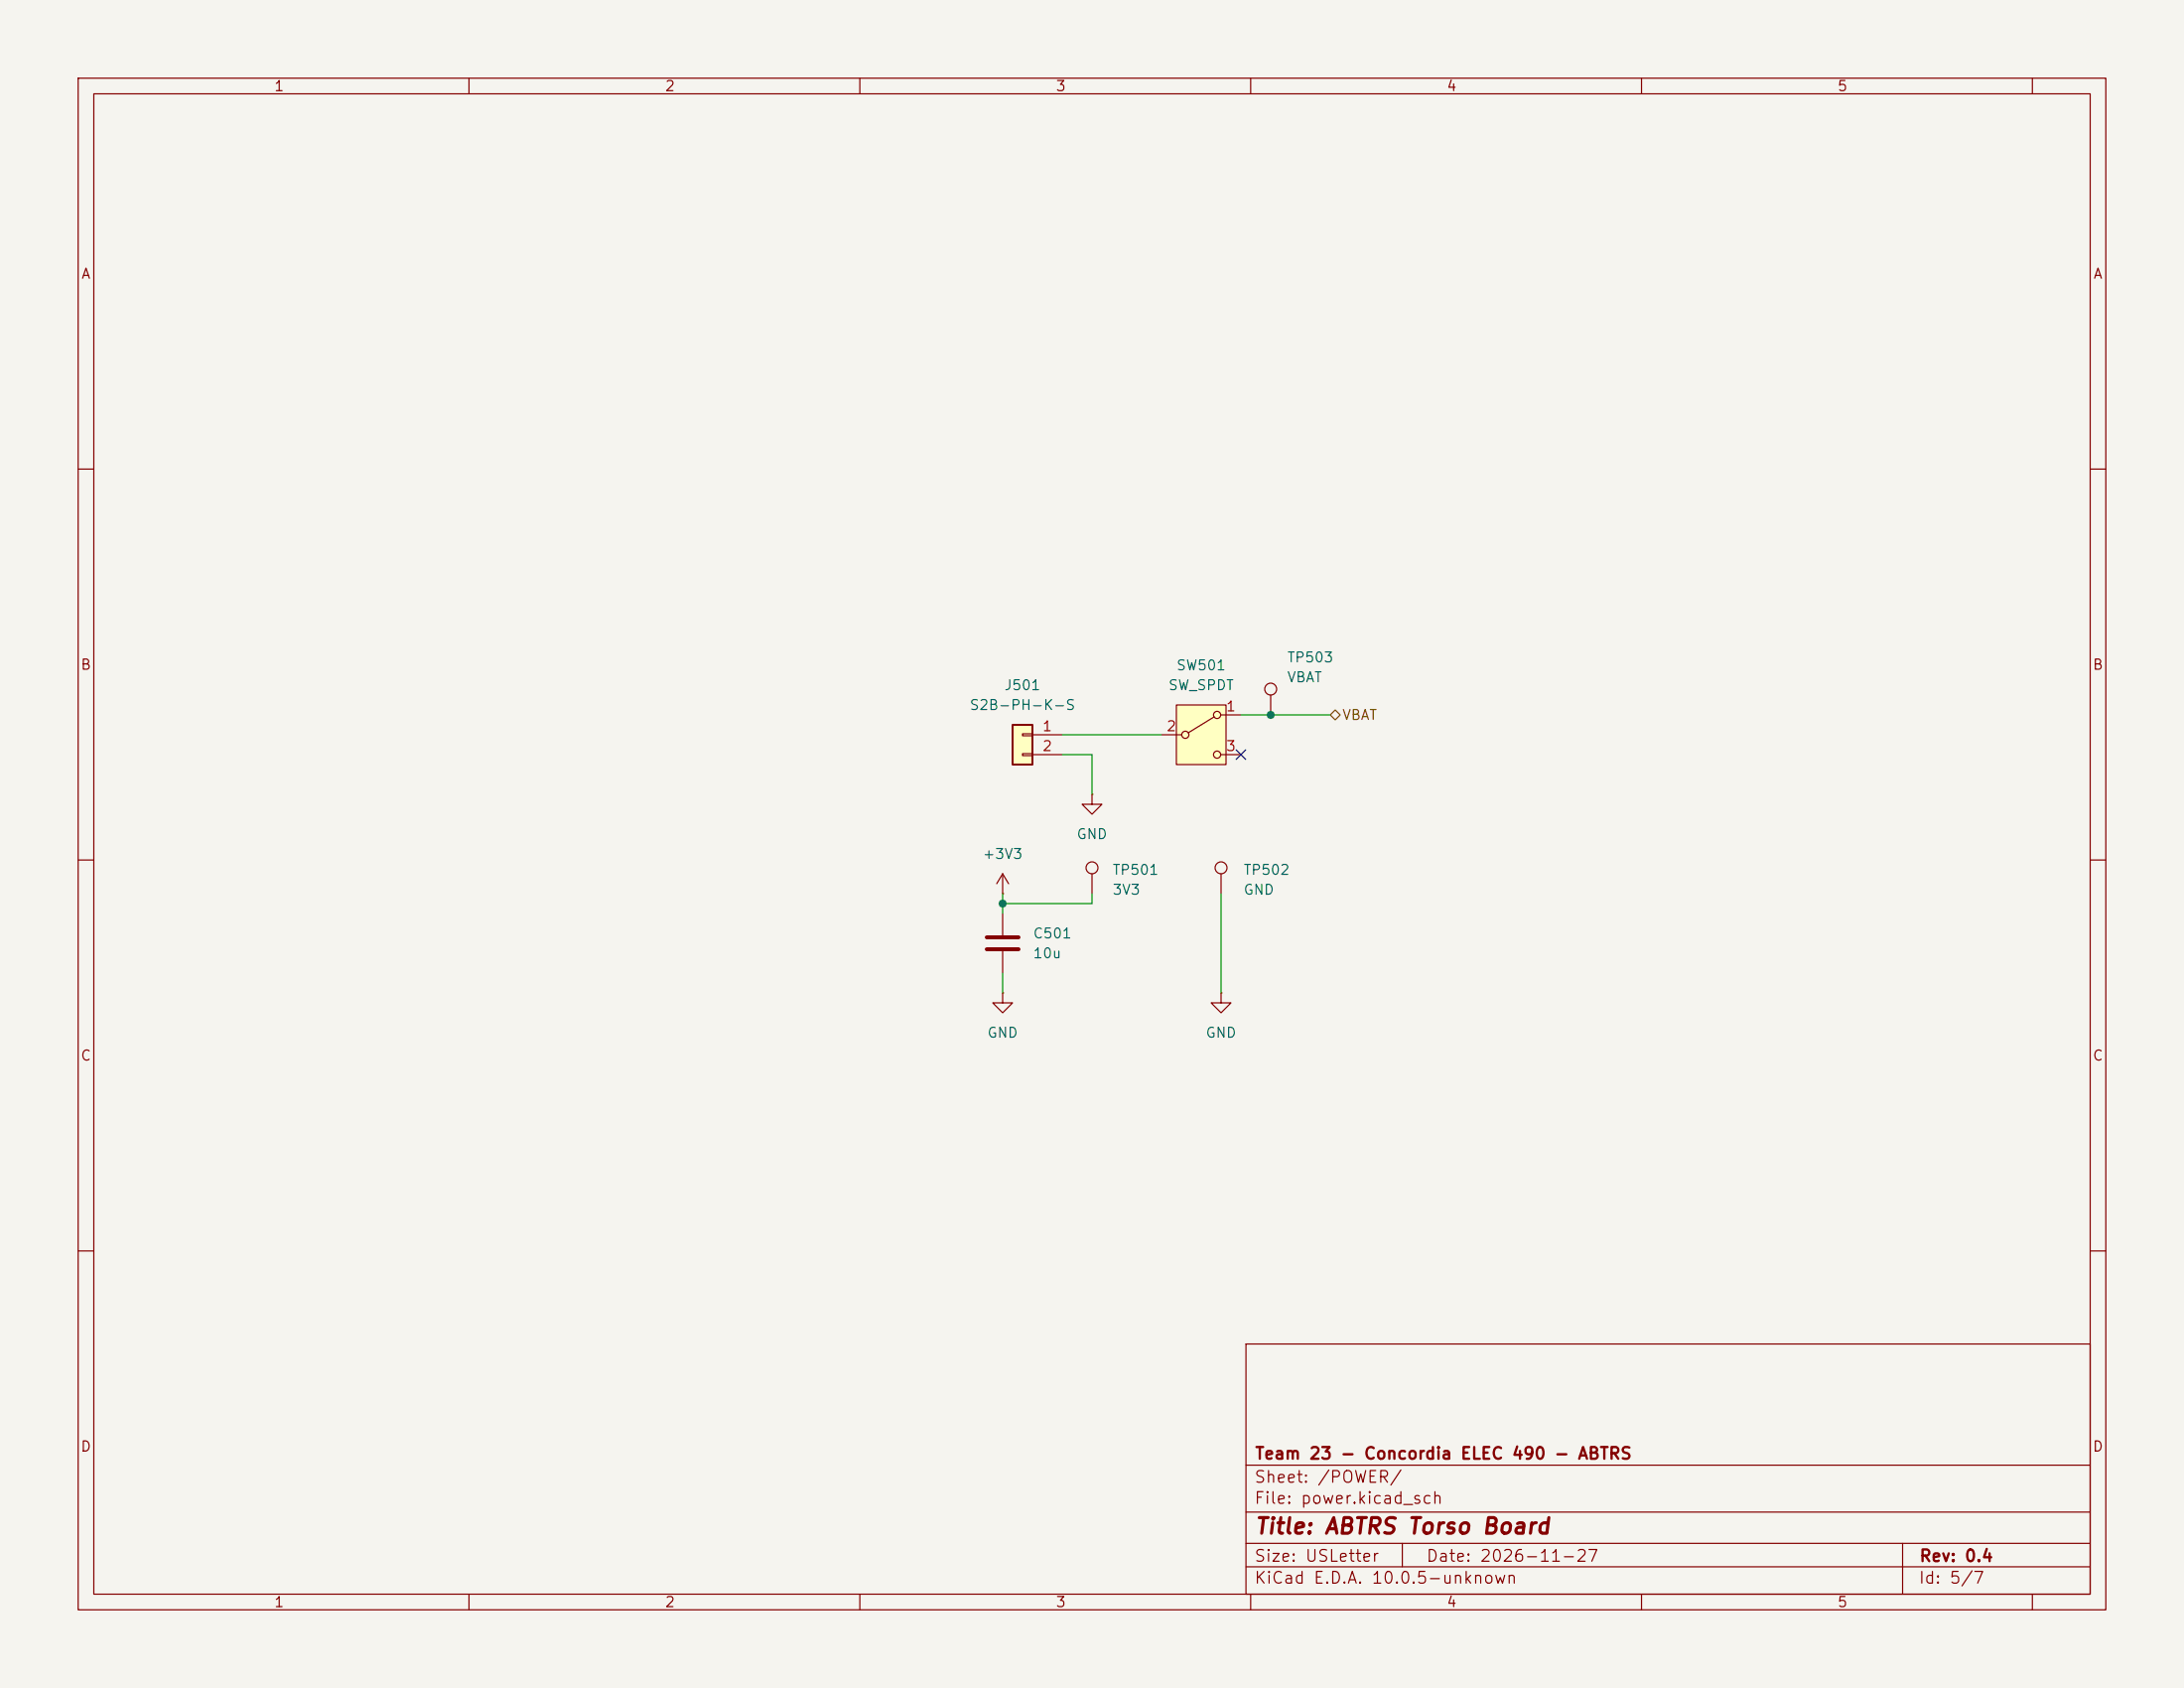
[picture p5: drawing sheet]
(kicad_sch
 (version 20260306)
 (generator "eeschema")
 (generator_version "10.0")
 (paper "USLetter")
 (title_block
  (title "ABTRS Torso Board")
  (date "2026-11-27")
  (rev "0.4")
  (company "Team 23 - Concordia ELEC 490 - ABTRS"))
 (lib_symbols
  (symbol "Connector:TestPoint"
   (pin_numbers (hide yes))
   (pin_names
    (offset 0.762) (hide yes)) (exclude_from_sim no) (in_bom yes) (on_board yes)
   (in_pos_files yes)
   (duplicate_pin_numbers_are_jumpers no)
   (property "Reference" "TP" (at 0 6.858 0) (show_name no) (do_not_autoplace no) (effects (font (size 1.27 1.27))))
   (property "Value" "TestPoint" (at 0 5.08 0) (show_name no) (do_not_autoplace no) (effects (font (size 1.27 1.27))))
   (property "Footprint" "" (at 5.08 0 0) (show_name no) (do_not_autoplace no) (hide yes) (effects (font (size 1.27 1.27))))
   (property "Datasheet" "" (at 5.08 0 0) (show_name no) (do_not_autoplace no) (hide yes) (effects (font (size 1.27 1.27))))
   (property "Description" "test point" (at 0 0 0) (show_name no) (do_not_autoplace no) (hide yes) (effects (font (size 1.27 1.27))))
   (symbol "TestPoint_0_1"
    (circle (center 0 3.302) (radius 0.762) (stroke (width 0) (type default)) (fill (type none))))
   (symbol "TestPoint_1_1"
    (pin passive line (at 0 0 90) (length 2.54) (name "1" (effects (font (size 1.27 1.27)))) (number "1" (effects (font (size 1.27 1.27))))))
   (embedded_fonts no))
  (symbol "Connector_Generic:Conn_01x02"
   (pin_names
    (offset 1.016) (hide yes)) (exclude_from_sim no) (in_bom yes) (on_board yes)
   (in_pos_files yes)
   (duplicate_pin_numbers_are_jumpers no)
   (property "Reference" "J" (at 0 2.54 0) (show_name no) (do_not_autoplace no) (effects (font (size 1.27 1.27))))
   (property "Value" "Conn_01x02" (at 0 -5.08 0) (show_name no) (do_not_autoplace no) (effects (font (size 1.27 1.27))))
   (property "Footprint" "" (at 0 0 0) (show_name no) (do_not_autoplace no) (hide yes) (effects (font (size 1.27 1.27))))
   (property "Datasheet" "" (at 0 0 0) (show_name no) (do_not_autoplace no) (hide yes) (effects (font (size 1.27 1.27))))
   (property "Description" "Generic connector, single row, 01x02, script generated (kicad-library-utils/schlib/autogen/connector/)" (at 0 0 0) (show_name no) (do_not_autoplace no) (hide yes) (effects (font (size 1.27 1.27))))
   (symbol "Conn_01x02_1_1"
    (rectangle (start -1.27 1.27) (end 1.27 -3.81) (stroke (width 0.254) (type default)) (fill (type background)))
    (rectangle (start -1.27 0.127) (end 0 -0.127) (stroke (width 0.1524) (type default)) (fill (type none)))
    (rectangle (start -1.27 -2.413) (end 0 -2.667) (stroke (width 0.1524) (type default)) (fill (type none)))
    (pin passive line (at -5.08 0 0) (length 3.81) (name "Pin_1" (effects (font (size 1.27 1.27)))) (number "1" (effects (font (size 1.27 1.27)))))
    (pin passive line (at -5.08 -2.54 0) (length 3.81) (name "Pin_2" (effects (font (size 1.27 1.27)))) (number "2" (effects (font (size 1.27 1.27))))))
   (embedded_fonts no))
  (symbol "Device:C"
   (pin_numbers (hide yes))
   (pin_names
    (offset 0.254)) (exclude_from_sim no) (in_bom yes) (on_board yes)
   (in_pos_files yes)
   (duplicate_pin_numbers_are_jumpers no)
   (property "Reference" "C" (at 0.635 2.54 0) (show_name no) (do_not_autoplace no) (effects (font (size 1.27 1.27)) (justify left)))
   (property "Value" "C" (at 0.635 -2.54 0) (show_name no) (do_not_autoplace no) (effects (font (size 1.27 1.27)) (justify left)))
   (property "Footprint" "" (at 0.9652 -3.81 0) (show_name no) (do_not_autoplace no) (hide yes) (effects (font (size 1.27 1.27))))
   (property "Datasheet" "" (at 0 0 0) (show_name no) (do_not_autoplace no) (hide yes) (effects (font (size 1.27 1.27))))
   (property "Description" "Unpolarized capacitor" (at 0 0 0) (show_name no) (do_not_autoplace no) (hide yes) (effects (font (size 1.27 1.27))))
   (symbol "C_0_1"
    (polyline (pts (xy -2.032 0.762) (xy 2.032 0.762)) (stroke (width 0.508) (type default)) (fill (type none)))
    (polyline (pts (xy -2.032 -0.762) (xy 2.032 -0.762)) (stroke (width 0.508) (type default)) (fill (type none))))
   (symbol "C_1_1"
    (pin passive line (at 0 3.81 270) (length 2.794) (name "" (effects (font (size 1.27 1.27)))) (number "1" (effects (font (size 1.27 1.27)))))
    (pin passive line (at 0 -3.81 90) (length 2.794) (name "" (effects (font (size 1.27 1.27)))) (number "2" (effects (font (size 1.27 1.27))))))
   (embedded_fonts no))
  (symbol "Switch:SW_SPDT"
   (pin_names
    (offset 0) (hide yes)) (exclude_from_sim no) (in_bom yes) (on_board yes)
   (in_pos_files yes)
   (duplicate_pin_numbers_are_jumpers no)
   (property "Reference" "SW" (at 0 5.08 0) (show_name no) (do_not_autoplace no) (effects (font (size 1.27 1.27))))
   (property "Value" "SW_SPDT" (at 0 -5.08 0) (show_name no) (do_not_autoplace no) (effects (font (size 1.27 1.27))))
   (property "Footprint" "" (at 0 0 0) (show_name no) (do_not_autoplace no) (hide yes) (effects (font (size 1.27 1.27))))
   (property "Datasheet" "" (at 0 -7.62 0) (show_name no) (do_not_autoplace no) (hide yes) (effects (font (size 1.27 1.27))))
   (property "Description" "Switch, single pole double throw" (at 0 0 0) (show_name no) (do_not_autoplace no) (hide yes) (effects (font (size 1.27 1.27))))
   (symbol "SW_SPDT_0_1"
    (circle (center -2.032 0) (radius 0.4572) (stroke (width 0) (type default)) (fill (type none)))
    (polyline (pts (xy -1.651 0.254) (xy 1.651 2.286)) (stroke (width 0) (type default)) (fill (type none)))
    (circle (center 2.032 2.54) (radius 0.4572) (stroke (width 0) (type default)) (fill (type none)))
    (circle (center 2.032 -2.54) (radius 0.4572) (stroke (width 0) (type default)) (fill (type none))))
   (symbol "SW_SPDT_1_1"
    (rectangle (start -3.175 3.81) (end 3.175 -3.81) (stroke (width 0) (type default)) (fill (type background)))
    (pin passive line (at 5.08 2.54 180) (length 2.54) (name "A" (effects (font (size 1.27 1.27)))) (number "1" (effects (font (size 1.27 1.27)))))
    (pin passive line (at -5.08 0 0) (length 2.54) (name "B" (effects (font (size 1.27 1.27)))) (number "2" (effects (font (size 1.27 1.27)))))
    (pin passive line (at 5.08 -2.54 180) (length 2.54) (name "C" (effects (font (size 1.27 1.27)))) (number "3" (effects (font (size 1.27 1.27))))))
   (embedded_fonts no))
  (symbol "power:+3V3"
   (power global)
   (pin_numbers (hide yes))
   (pin_names
    (offset 0) (hide yes)) (exclude_from_sim no) (in_bom yes) (on_board yes)
   (in_pos_files yes)
   (duplicate_pin_numbers_are_jumpers no)
   (property "Reference" "#PWR" (at 0 -3.81 0) (show_name no) (do_not_autoplace no) (hide yes) (effects (font (size 1.27 1.27))))
   (property "Value" "+3V3" (at 0 3.556 0) (show_name no) (do_not_autoplace no) (effects (font (size 1.27 1.27))))
   (property "Footprint" "" (at 0 0 0) (show_name no) (do_not_autoplace no) (hide yes) (effects (font (size 1.27 1.27))))
   (property "Datasheet" "" (at 0 0 0) (show_name no) (do_not_autoplace no) (hide yes) (effects (font (size 1.27 1.27))))
   (property "Description" "Power symbol creates a global label with name \"+3V3\"" (at 0 0 0) (show_name no) (do_not_autoplace no) (hide yes) (effects (font (size 1.27 1.27))))
   (symbol "+3V3_0_1"
    (polyline (pts (xy -0.762 1.27) (xy 0 2.54)) (stroke (width 0) (type default)) (fill (type none)))
    (polyline (pts (xy 0 2.54) (xy 0.762 1.27)) (stroke (width 0) (type default)) (fill (type none)))
    (polyline (pts (xy 0 0) (xy 0 2.54)) (stroke (width 0) (type default)) (fill (type none))))
   (symbol "+3V3_1_1"
    (pin power_in line (at 0 0 90) (length 0) (name "" (effects (font (size 1.27 1.27)))) (number "1" (effects (font (size 1.27 1.27))))))
   (embedded_fonts no))
  (symbol "power:GND"
   (power global)
   (pin_numbers (hide yes))
   (pin_names
    (offset 0) (hide yes)) (exclude_from_sim no) (in_bom yes) (on_board yes)
   (in_pos_files yes)
   (duplicate_pin_numbers_are_jumpers no)
   (property "Reference" "#PWR" (at 0 -6.35 0) (show_name no) (do_not_autoplace no) (hide yes) (effects (font (size 1.27 1.27))))
   (property "Value" "GND" (at 0 -3.81 0) (show_name no) (do_not_autoplace no) (effects (font (size 1.27 1.27))))
   (property "Footprint" "" (at 0 0 0) (show_name no) (do_not_autoplace no) (hide yes) (effects (font (size 1.27 1.27))))
   (property "Datasheet" "" (at 0 0 0) (show_name no) (do_not_autoplace no) (hide yes) (effects (font (size 1.27 1.27))))
   (property "Description" "Power symbol creates a global label with name \"GND\" , ground" (at 0 0 0) (show_name no) (do_not_autoplace no) (hide yes) (effects (font (size 1.27 1.27))))
   (symbol "GND_0_1"
    (polyline (pts (xy 0 0) (xy 0 -1.27) (xy 1.27 -1.27) (xy 0 -2.54) (xy -1.27 -1.27) (xy 0 -1.27)) (stroke (width 0) (type default)) (fill (type none))))
   (symbol "GND_1_1"
    (pin power_in line (at 0 0 270) (length 0) (name "" (effects (font (size 1.27 1.27)))) (number "1" (effects (font (size 1.27 1.27))))))
   (embedded_fonts no)))
 (junction
  (at 128.27 115.57)
  (diameter 0)
  (color 0 0 0 0))
 (junction
  (at 162.56 91.44)
  (diameter 0)
  (color 0 0 0 0))
 (no_connect
  (at 158.75 96.52))
 (wire
  (pts (xy 162.56 91.44) (xy 170.18 91.44))
  (stroke (width 0) (type default)))
 (wire
  (pts (xy 139.7 115.57) (xy 128.27 115.57))
  (stroke (width 0) (type default)))
 (wire
  (pts (xy 139.7 114.3) (xy 139.7 115.57))
  (stroke (width 0) (type default)))
 (wire
  (pts (xy 135.89 93.98) (xy 148.59 93.98))
  (stroke (width 0) (type default)))
 (wire
  (pts (xy 139.7 96.52) (xy 139.7 101.6))
  (stroke (width 0) (type default)))
 (wire
  (pts (xy 128.27 114.3) (xy 128.27 115.57))
  (stroke (width 0) (type default)))
 (wire
  (pts (xy 156.21 114.3) (xy 156.21 127))
  (stroke (width 0) (type default)))
 (wire
  (pts (xy 158.75 91.44) (xy 162.56 91.44))
  (stroke (width 0) (type default)))
 (wire
  (pts (xy 128.27 124.46) (xy 128.27 127))
  (stroke (width 0) (type default)))
 (wire
  (pts (xy 135.89 96.52) (xy 139.7 96.52))
  (stroke (width 0) (type default)))
 (wire
  (pts (xy 128.27 115.57) (xy 128.27 116.84))
  (stroke (width 0) (type default)))
 (hierarchical_label "VBAT"
  (shape bidirectional)
  (at 170.18 91.44 0)
  (effects (font (size 1.27 1.27)) (justify left)))
 (symbol
  (lib_id "Device:C")
  (at 128.27 120.65 0)
  (unit 1)
  (body_style 1)
  (exclude_from_sim no)
  (in_bom yes)
  (on_board yes)
  (in_pos_files yes)
  (dnp no)
  (fields_autoplaced yes)
  (property "Reference" "C501" (at 132.08 119.3799 0) (show_name no) (do_not_autoplace no) (effects (font (size 1.27 1.27)) (justify left)))
  (property "Value" "10u" (at 132.08 121.9199 0) (show_name no) (do_not_autoplace no) (effects (font (size 1.27 1.27)) (justify left)))
  (property "Footprint" "Capacitor_SMD:C_0603_1608Metric" (at 129.2352 124.46 0) (hide yes) (show_name no) (do_not_autoplace no) (effects (font (size 1.27 1.27))))
  (property "Datasheet" "https://mm.digikey.com/Volume0/opasdata/d220001/medias/docus/43/CL10A106KP8NNNC_Spec.pdf" (at 128.27 120.65 0) (hide yes) (show_name no) (do_not_autoplace no) (effects (font (size 1.27 1.27))))
  (property "Description" "Unpolarized capacitor" (at 128.27 120.65 0) (hide yes) (show_name no) (do_not_autoplace no) (effects (font (size 1.27 1.27))))
  (property "MPN" "CL10A106KP8NNNC" (at 128.27 120.65 0) (hide yes) (show_name no) (do_not_autoplace no) (effects (font (size 1.27 1.27))))
  (property "Manufacturer" "Samsung Electro-Mechanics" (at 128.27 120.65 0) (hide yes) (show_name no) (do_not_autoplace no) (effects (font (size 1.27 1.27))))
  (property "Supplier" "DigiKey" (at 128.27 120.65 0) (hide yes) (show_name no) (do_not_autoplace no) (effects (font (size 1.27 1.27))))
  (property "Supplier P/N" "1276-1192-1-ND" (at 128.27 120.65 0) (hide yes) (show_name no) (do_not_autoplace no) (effects (font (size 1.27 1.27))))
  (pin "2")
  (pin "1"))
 (symbol
  (lib_id "Connector:TestPoint")
  (at 156.21 114.3 0)
  (unit 1)
  (body_style 1)
  (exclude_from_sim no)
  (in_bom no)
  (on_board yes)
  (in_pos_files yes)
  (dnp no)
  (property "Reference" "TP502" (at 159.004 111.252 0) (show_name no) (do_not_autoplace no) (effects (font (size 1.27 1.27)) (justify left)))
  (property "Value" "GND" (at 159.004 113.792 0) (show_name no) (do_not_autoplace no) (effects (font (size 1.27 1.27)) (justify left)))
  (property "Footprint" "TestPoint:TestPoint_Pad_D1.5mm" (at 161.29 114.3 0) (hide yes) (show_name no) (do_not_autoplace no) (effects (font (size 1.27 1.27))))
  (property "Datasheet" "" (at 161.29 114.3 0) (hide yes) (show_name no) (do_not_autoplace no) (effects (font (size 1.27 1.27))))
  (property "Description" "test point" (at 156.21 114.3 0) (hide yes) (show_name no) (do_not_autoplace no) (effects (font (size 1.27 1.27))))
  (property "MPN" "-" (at 156.21 114.3 0) (hide yes) (show_name no) (do_not_autoplace no) (effects (font (size 1.27 1.27))))
  (property "Manufacturer" "-" (at 156.21 114.3 0) (hide yes) (show_name no) (do_not_autoplace no) (effects (font (size 1.27 1.27))))
  (property "Supplier" "-" (at 156.21 114.3 0) (hide yes) (show_name no) (do_not_autoplace no) (effects (font (size 1.27 1.27))))
  (property "Supplier P/N" "-" (at 156.21 114.3 0) (hide yes) (show_name no) (do_not_autoplace no) (effects (font (size 1.27 1.27))))
  (pin "1"))
 (symbol
  (lib_id "Switch:SW_SPDT")
  (at 153.67 93.98 0)
  (unit 1)
  (body_style 1)
  (exclude_from_sim no)
  (in_bom yes)
  (on_board yes)
  (in_pos_files yes)
  (dnp no)
  (fields_autoplaced yes)
  (property "Reference" "SW501" (at 153.67 85.09 0) (show_name no) (do_not_autoplace no) (effects (font (size 1.27 1.27))))
  (property "Value" "SW_SPDT" (at 153.67 87.63 0) (show_name no) (do_not_autoplace no) (effects (font (size 1.27 1.27))))
  (property "Footprint" "Button_Switch_SMD:SW_SPDT_CK_JS102011SAQN" (at 153.67 93.98 0) (hide yes) (show_name no) (do_not_autoplace no) (effects (font (size 1.27 1.27))))
  (property "Datasheet" "https://www.littelfuse.com/assetdocs/littelfuse-c-k-slide-js-series-datasheet?assetguid=aba42b08-0d2c-423b-813d-a2faa5a3bb14" (at 153.67 101.6 0) (hide yes) (show_name no) (do_not_autoplace no) (effects (font (size 1.27 1.27))))
  (property "Description" "Switch, single pole double throw" (at 153.67 93.98 0) (hide yes) (show_name no) (do_not_autoplace no) (effects (font (size 1.27 1.27))))
  (property "MPN" "JS102011SAQN" (at 153.67 93.98 0) (hide yes) (show_name no) (do_not_autoplace no) (effects (font (size 1.27 1.27))))
  (property "Manufacturer" "C&K" (at 153.67 93.98 0) (hide yes) (show_name no) (do_not_autoplace no) (effects (font (size 1.27 1.27))))
  (property "Supplier" "DigiKey" (at 153.67 93.98 0) (hide yes) (show_name no) (do_not_autoplace no) (effects (font (size 1.27 1.27))))
  (property "Supplier P/N" "401-1999-1-ND" (at 153.67 93.98 0) (hide yes) (show_name no) (do_not_autoplace no) (effects (font (size 1.27 1.27))))
  (pin "3")
  (pin "1")
  (pin "2"))
 (symbol
  (lib_id "Connector_Generic:Conn_01x02")
  (at 130.81 93.98 0)
  (mirror y)
  (unit 1)
  (body_style 1)
  (exclude_from_sim no)
  (in_bom yes)
  (on_board yes)
  (in_pos_files yes)
  (dnp no)
  (fields_autoplaced yes)
  (property "Reference" "J501" (at 130.81 87.63 0) (show_name no) (do_not_autoplace no) (effects (font (size 1.27 1.27))))
  (property "Value" "S2B-PH-K-S" (at 130.81 90.17 0) (show_name no) (do_not_autoplace no) (effects (font (size 1.27 1.27))))
  (property "Footprint" "Connector_JST:JST_PH_S2B-PH-K_1x02_P2.00mm_Horizontal" (at 130.81 93.98 0) (hide yes) (show_name no) (do_not_autoplace no) (effects (font (size 1.27 1.27))))
  (property "Datasheet" "https://www.jst-mfg.com/product/pdf/eng/ePH.pdf" (at 130.81 93.98 0) (hide yes) (show_name no) (do_not_autoplace no) (effects (font (size 1.27 1.27))))
  (property "Description" "Generic connector, single row, 01x02, script generated (kicad-library-utils/schlib/autogen/connector/)" (at 130.81 93.98 0) (hide yes) (show_name no) (do_not_autoplace no) (effects (font (size 1.27 1.27))))
  (property "MPN" "S2B-PH-K-S" (at 130.81 93.98 0) (hide yes) (show_name no) (do_not_autoplace no) (effects (font (size 1.27 1.27))))
  (property "Manufacturer" "JST" (at 130.81 93.98 0) (hide yes) (show_name no) (do_not_autoplace no) (effects (font (size 1.27 1.27))))
  (property "Supplier" "DigiKey" (at 130.81 93.98 0) (hide yes) (show_name no) (do_not_autoplace no) (effects (font (size 1.27 1.27))))
  (property "Supplier P/N" "455-1719-ND" (at 130.81 93.98 0) (hide yes) (show_name no) (do_not_autoplace no) (effects (font (size 1.27 1.27))))
  (pin "1")
  (pin "2"))
 (symbol
  (lib_id "power:GND")
  (at 156.21 127 0)
  (unit 1)
  (body_style 1)
  (exclude_from_sim no)
  (in_bom yes)
  (on_board yes)
  (in_pos_files yes)
  (dnp no)
  (fields_autoplaced yes)
  (property "Reference" "#PWR0504" (at 156.21 133.35 0) (hide yes) (show_name no) (do_not_autoplace no) (effects (font (size 1.27 1.27))))
  (property "Value" "GND" (at 156.21 132.08 0) (show_name no) (do_not_autoplace no) (effects (font (size 1.27 1.27))))
  (property "Footprint" "" (at 156.21 127 0) (hide yes) (show_name no) (do_not_autoplace no) (effects (font (size 1.27 1.27))))
  (property "Datasheet" "" (at 156.21 127 0) (hide yes) (show_name no) (do_not_autoplace no) (effects (font (size 1.27 1.27))))
  (property "Description" "Power symbol creates a global label with name \"GND\" , ground" (at 156.21 127 0) (hide yes) (show_name no) (do_not_autoplace no) (effects (font (size 1.27 1.27))))
  (pin "1"))
 (symbol
  (lib_id "power:GND")
  (at 128.27 127 0)
  (unit 1)
  (body_style 1)
  (exclude_from_sim no)
  (in_bom yes)
  (on_board yes)
  (in_pos_files yes)
  (dnp no)
  (fields_autoplaced yes)
  (property "Reference" "#PWR0502" (at 128.27 133.35 0) (hide yes) (show_name no) (do_not_autoplace no) (effects (font (size 1.27 1.27))))
  (property "Value" "GND" (at 128.27 132.08 0) (show_name no) (do_not_autoplace no) (effects (font (size 1.27 1.27))))
  (property "Footprint" "" (at 128.27 127 0) (hide yes) (show_name no) (do_not_autoplace no) (effects (font (size 1.27 1.27))))
  (property "Datasheet" "" (at 128.27 127 0) (hide yes) (show_name no) (do_not_autoplace no) (effects (font (size 1.27 1.27))))
  (property "Description" "Power symbol creates a global label with name \"GND\" , ground" (at 128.27 127 0) (hide yes) (show_name no) (do_not_autoplace no) (effects (font (size 1.27 1.27))))
  (pin "1"))
 (symbol
  (lib_id "Connector:TestPoint")
  (at 139.7 114.3 0)
  (unit 1)
  (body_style 1)
  (exclude_from_sim no)
  (in_bom no)
  (on_board yes)
  (in_pos_files yes)
  (dnp no)
  (property "Reference" "TP501" (at 142.24 111.252 0) (show_name no) (do_not_autoplace no) (effects (font (size 1.27 1.27)) (justify left)))
  (property "Value" "3V3" (at 142.24 113.792 0) (show_name no) (do_not_autoplace no) (effects (font (size 1.27 1.27)) (justify left)))
  (property "Footprint" "TestPoint:TestPoint_Pad_D1.5mm" (at 144.78 114.3 0) (hide yes) (show_name no) (do_not_autoplace no) (effects (font (size 1.27 1.27))))
  (property "Datasheet" "" (at 144.78 114.3 0) (hide yes) (show_name no) (do_not_autoplace no) (effects (font (size 1.27 1.27))))
  (property "Description" "test point" (at 139.7 114.3 0) (hide yes) (show_name no) (do_not_autoplace no) (effects (font (size 1.27 1.27))))
  (property "MPN" "-" (at 139.7 114.3 0) (hide yes) (show_name no) (do_not_autoplace no) (effects (font (size 1.27 1.27))))
  (property "Manufacturer" "-" (at 139.7 114.3 0) (hide yes) (show_name no) (do_not_autoplace no) (effects (font (size 1.27 1.27))))
  (property "Supplier" "-" (at 139.7 114.3 0) (hide yes) (show_name no) (do_not_autoplace no) (effects (font (size 1.27 1.27))))
  (property "Supplier P/N" "-" (at 139.7 114.3 0) (hide yes) (show_name no) (do_not_autoplace no) (effects (font (size 1.27 1.27))))
  (pin "1"))
 (symbol
  (lib_id "power:+3V3")
  (at 128.27 114.3 0)
  (unit 1)
  (body_style 1)
  (exclude_from_sim no)
  (in_bom yes)
  (on_board yes)
  (in_pos_files yes)
  (dnp no)
  (fields_autoplaced yes)
  (property "Reference" "#PWR0501" (at 128.27 118.11 0) (hide yes) (show_name no) (do_not_autoplace no) (effects (font (size 1.27 1.27))))
  (property "Value" "+3V3" (at 128.27 109.22 0) (show_name no) (do_not_autoplace no) (effects (font (size 1.27 1.27))))
  (property "Footprint" "" (at 128.27 114.3 0) (hide yes) (show_name no) (do_not_autoplace no) (effects (font (size 1.27 1.27))))
  (property "Datasheet" "" (at 128.27 114.3 0) (hide yes) (show_name no) (do_not_autoplace no) (effects (font (size 1.27 1.27))))
  (property "Description" "Power symbol creates a global label with name \"+3V3\"" (at 128.27 114.3 0) (hide yes) (show_name no) (do_not_autoplace no) (effects (font (size 1.27 1.27))))
  (pin "1"))
 (symbol
  (lib_id "power:GND")
  (at 139.7 101.6 0)
  (unit 1)
  (body_style 1)
  (exclude_from_sim no)
  (in_bom yes)
  (on_board yes)
  (in_pos_files yes)
  (dnp no)
  (fields_autoplaced yes)
  (property "Reference" "#PWR0503" (at 139.7 107.95 0) (hide yes) (show_name no) (do_not_autoplace no) (effects (font (size 1.27 1.27))))
  (property "Value" "GND" (at 139.7 106.68 0) (show_name no) (do_not_autoplace no) (effects (font (size 1.27 1.27))))
  (property "Footprint" "" (at 139.7 101.6 0) (hide yes) (show_name no) (do_not_autoplace no) (effects (font (size 1.27 1.27))))
  (property "Datasheet" "" (at 139.7 101.6 0) (hide yes) (show_name no) (do_not_autoplace no) (effects (font (size 1.27 1.27))))
  (property "Description" "Power symbol creates a global label with name \"GND\" , ground" (at 139.7 101.6 0) (hide yes) (show_name no) (do_not_autoplace no) (effects (font (size 1.27 1.27))))
  (pin "1"))
 (symbol
  (lib_id "Connector:TestPoint")
  (at 162.56 91.44 0)
  (unit 1)
  (body_style 1)
  (exclude_from_sim no)
  (in_bom no)
  (on_board yes)
  (in_pos_files yes)
  (dnp no)
  (property "Reference" "TP503" (at 164.592 84.074 0) (show_name no) (do_not_autoplace no) (effects (font (size 1.27 1.27)) (justify left)))
  (property "Value" "VBAT" (at 164.592 86.614 0) (show_name no) (do_not_autoplace no) (effects (font (size 1.27 1.27)) (justify left)))
  (property "Footprint" "TestPoint:TestPoint_Pad_D1.5mm" (at 167.64 91.44 0) (hide yes) (show_name no) (do_not_autoplace no) (effects (font (size 1.27 1.27))))
  (property "Datasheet" "" (at 167.64 91.44 0) (hide yes) (show_name no) (do_not_autoplace no) (effects (font (size 1.27 1.27))))
  (property "Description" "test point" (at 162.56 91.44 0) (hide yes) (show_name no) (do_not_autoplace no) (effects (font (size 1.27 1.27))))
  (property "MPN" "-" (at 162.56 91.44 0) (hide yes) (show_name no) (do_not_autoplace no) (effects (font (size 1.27 1.27))))
  (property "Manufacturer" "-" (at 162.56 91.44 0) (hide yes) (show_name no) (do_not_autoplace no) (effects (font (size 1.27 1.27))))
  (property "Supplier" "-" (at 162.56 91.44 0) (hide yes) (show_name no) (do_not_autoplace no) (effects (font (size 1.27 1.27))))
  (property "Supplier P/N" "-" (at 162.56 91.44 0) (hide yes) (show_name no) (do_not_autoplace no) (effects (font (size 1.27 1.27))))
  (pin "1")))
